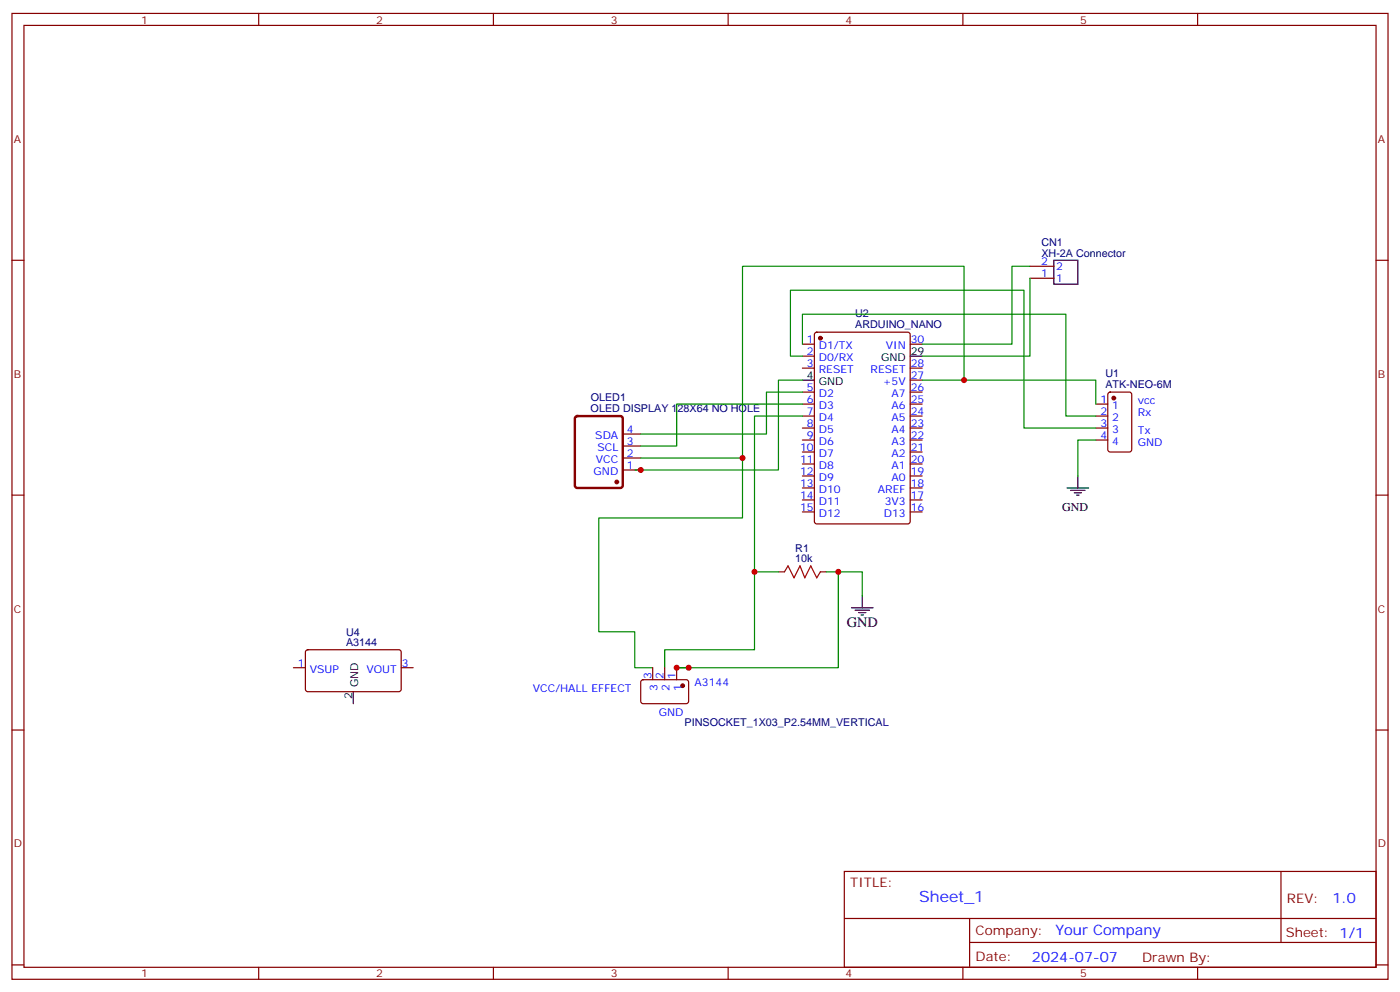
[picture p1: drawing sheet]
<svg xmlns="http://www.w3.org/2000/svg" width="412mm" height="292mm" viewBox="0 0 412 292" stroke-linecap="round" stroke-linejoin="round" font-family="sans-serif">
<g fill="none" stroke="#870000" stroke-width=".35">
<path d="M3.5 4h405.4v284.3h-405.4zM7.1 7.5h398.2v277.3h-398.2zM76.2 4v3.5M145.3 4v3.5M214.5 4v3.5M283.6 4v3.5M352.8 4v3.5M3.5 76.6h3.6M303.4 78.4h7M405.3 76.6h3.6M240.1 98l.5-.2h26.8l.7 .4v55.3l-.5 .7h-27l-.7-.4v-55.3zM303.4 81.9h7"/>
<path d="M236.4 119h3.5M236.4 101.3h3.5M236.4 104.8h3.5M236.4 108.4h3.5M236.4 115.4h3.5M268.1 119h3.5M268.1 101.3h3.5M268.1 108.4h3.5M268.1 115.4h3.5M268.1 111.9h3.5M322.8 119h3.5M326.6 115.6l.4-.2h5.7l.6 .5 .1 16.5-.5 .6-5.9 .1-.6-.5-.1-16.5z"/>
<path d="M236.4 122.5h3.5M236.4 126h3.5M236.4 129.5h3.5M236.4 133.1h3.5M236.4 136.6h3.5M268.1 122.5h3.5M268.1 126h3.5M268.1 129.5h3.5M268.1 133.1h3.5M268.1 136.6h3.5M322.8 122.5h3.5M322.8 126h3.5"/>
<path d="M322.8 129.5h3.5M3.5 145.8h3.6M236.4 140.1h3.5M236.4 143.7h3.5M236.4 147.2h3.5M236.4 150.7h3.5M268.1 140.1h3.5M268.1 143.7h3.5M268.1 147.2h3.5M268.1 150.7h3.5M405.3 145.8h3.6M229.3 168.3h1.8"/>
<path d="M241.7 168.3h1.7M86.4 196.6h3.6M90.2 191.5l.5-.2h27l.5 .7-.1 11.2-.6 .4h-27.1l-.4-.7v-10.9zM118.2 196.6h3.5M192.3 196.6v3.5M195.8 196.6v3.5M199.3 196.6v3.5M3.5 214.9h3.6M189 200.3l.4-.2 13 .1 .4 .6v5.9l-.7 .5-12.9-.1-.5-.7v-5.6zM405.3 214.9h3.6M248.7 256.5h156.6v28.3h-156.6zM377.3 256.6v20.8"/>
<path d="M248.7 270.4h156.5M285.6 277.4h119.6M285.6 270.4v14.1M3.5 284.1h3.6M76.2 284.8v3.5M145.3 284.8v3.5M214.5 284.8v3.5M283.6 284.8v3.5M352.8 284.8v3.5M405.3 284.1h3.6"/>
</g>
<g fill="#870000" stroke="#870000" stroke-width=".35">
<circle cx="328.1" cy="117.2" r=".53"/>
<circle cx="241.7" cy="99.6" r=".53"/>
<circle cx="181.7" cy="141.9" r=".53"/>
<circle cx="201.1" cy="201.9" r=".53"/>
</g>
<g fill="none" stroke="#000" stroke-width=".35">
<path d="M310.4 76.6h7.1v7.1h-7.1zM236.4 111.9h3.5M268.1 104.8h3.5M314.3 143.7h6.4M315.4 144.4h4.2M316.4 145.1h2.2M317.1 145.8h.8M317.5 140.1v3.6M250.8 178.9h6.4M251.9 179.6h4.2M254 175.4v3.5M252.9 180.3h2.2"/>
<path d="M253.6 181h.8M104.1 203.6v3.6"/>
</g>
<g fill="none" stroke="#008700" stroke-width=".35">
<path d="M303.4 78.4h-5.3v22.9h-26.5M303.4 81.9v22.9h-31.8M236.4 101.3v-8.8h77.6v30h8.8M236.4 104.8h-3.6v-19.4h68.8v40.6h21.2M236.4 111.9h-7.1v26.5h-42.3M236.4 115.4h-10.6v12.4h-37.1M236.4 119h-37.1v12.3h-10.6M271.6 111.9h51.2v7.1M284 111.9v-33.5h-65.3v56.4h-30M218.7 134.8v17.7h-42.3v33.5h10.6v10.6h5.3M236.4 122.5h-14.2v68.8h-26.4v5.3M322.8 129.5h-5.3v10.6"/>
<path d="M222.2 168.3h7.1M243.4 168.3h10.6v7.1M246.9 168.3v28.3h-47.6h3.5"/>
</g>
<path d="M169.6 122.7l.4-.2h12.7l.7 .4v20l-.4 .7-13 .1-.6-.5-.1-20z" fill="none" stroke="#800000" stroke-width=".71"/>
<path d="M183.4 138.4h5.3M183.4 134.8h5.3M183.4 131.3h5.3M183.4 127.8h5.3" fill="none" stroke="#800000" stroke-width=".35"/>
<path d="M231.1 168.3l1-1.7 1.8 3.5 1.8-3.5 1.4 3.5 1.7-3.5 1.8 3.5 1.1-1.8" fill="none" stroke="#a10000" stroke-width=".35"/>
<g fill="#c00">
<circle cx="188.7" cy="138.4" r=".88"/>
<circle cx="284" cy="111.9" r=".88"/>
<circle cx="222.3" cy="168.3" r=".88"/>
<circle cx="218.7" cy="134.8" r=".88"/>
<circle cx="246.9" cy="168.3" r=".88"/>
<circle cx="199.3" cy="196.6" r=".88"/>
<circle cx="202.8" cy="196.6" r=".88"/>
</g>
<text font-size="4.6" fill="#00f" x="270.8" y="265.6">Sheet_1</text>
<text font-size="4.2" x="249.4" y="184.6">GND</text>
<g font-size="4.2" fill="#00f">
<text x="392.5" y="265.8">1.0</text>
<text x="310.9" y="275.4">Your Company</text>
<text x="304" y="283.2">2024-07-07</text>
</g>
<g font-size="3.9" fill="#800">
<text x="250.5" y="261.1">TITLE:</text>
<text x="379.1" y="265.8">REV:</text>
<text x="287.4" y="275.3">Company:</text>
<text x="378.7" y="275.9">Sheet: 1/1</text>
<text x="287.4" y="283">Date:</text>
<text x="336.4" y="283.1">Drawn By:</text>
</g>
<text font-size="3.5" x="312.9" y="150.4">GND</text>
<g font-size="3.2" fill="#800">
<text x="41.6" y="6.9">1</text>
<text x="110.8" y="6.9">2</text>
<text x="179.9" y="6.9">3</text>
<text x="249.1" y="6.9">4</text>
<text x="318.2" y="6.9">5</text>
<text x="4.1" y="42.1">A</text>
<text x="405.9" y="42.1">A</text>
<text x="4.1" y="111.2">B</text>
<text x="405.9" y="111.2">B</text>
<text x="4.1" y="180.3">C</text>
<text x="405.9" y="180.3">C</text>
<text x="4.1" y="249.5">D</text>
<text x="405.9" y="249.5">D</text>
<text x="41.6" y="287.8">1</text>
<text x="110.8" y="287.8">2</text>
<text x="179.9" y="287.8">3</text>
<text x="249.1" y="287.8">4</text>
<text x="318.2" y="287.8">5</text>
</g>
<g font-size="3.2" fill="#000080">
<text x="306.8" y="75.6">XH-2A Connector</text>
<text x="306.8" y="72.4">CN1</text>
<text x="251.9" y="93.4">U2</text>
<text x="251.9" y="96.5">ARDUINO_NANO</text>
<text x="325.6" y="111">U1</text>
<text x="174" y="118.1">OLED1</text>
<text x="325.6" y="114.2">ATK-NEO-6M</text>
<text x="174" y="121.4">OLED DISPLAY 128X64 NO HOLE</text>
<text x="234.3" y="165.5">10k</text>
<text x="234.3" y="162.4">R1</text>
<text x="101.9" y="190.2">A3144</text>
<text x="101.9" y="187.1">U4</text>
<text x="201.6" y="213.6">PINSOCKET_1X03_P2.54MM_VERTICAL</text>
</g>
<g font-size="3.2" fill="#00f">
<text x="306.7" y="81.6">1</text>
<text x="306.7" y="78">2</text>
<text x="311.1" y="83">1</text>
<text x="311.1" y="79.4">2</text>
<text x="237.7" y="101">1</text>
<text x="268.3" y="101">30</text>
<text x="237.7" y="104.5">2</text>
<text x="241.2" y="102.7">D1/TX</text>
<text x="241.2" y="106.3">D0/RX</text>
<text x="260.9" y="102.7">VIN</text>
<text x="237.7" y="108">3</text>
<text x="241.2" y="109.8">RESET</text>
<text x="256.5" y="109.8">RESET</text>
<text x="260" y="113.3">+5V</text>
<text x="268.3" y="111.5">27</text>
<text x="268.3" y="108">28</text>
<text x="237.7" y="115.1">5</text>
<text x="237.7" y="118.6">6</text>
<text x="241.2" y="116.8">D2</text>
<text x="262.6" y="116.8">A7</text>
<text x="268.3" y="118.6">25</text>
<text x="268.3" y="115.1">26</text>
<text x="324.1" y="118.6">1</text>
<text x="335.1" y="119">vcc</text>
<text x="237.7" y="122.1">7</text>
<text x="237.7" y="125.7">8</text>
<text x="241.2" y="120.4">D3</text>
<text x="241.2" y="123.9">D4</text>
<text x="262.6" y="123.9">A5</text>
<text x="262.6" y="120.4">A6</text>
<text x="268.3" y="125.7">23</text>
<text x="268.3" y="122.1">24</text>
<text x="324.1" y="122.1">2</text>
<text x="324.1" y="125.7">3</text>
<text x="327.6" y="120.4">1</text>
<text x="327.6" y="123.9">2</text>
<text x="335.1" y="122.5">Rx</text>
<text x="175.4" y="129.2">SDA</text>
<text x="184.7" y="131">3</text>
<text x="184.7" y="127.4">4</text>
<text x="237.7" y="129.2">9</text>
<text x="241.2" y="127.4">D5</text>
<text x="241.2" y="131">D6</text>
<text x="262.6" y="131">A3</text>
<text x="262.6" y="127.4">A4</text>
<text x="268.3" y="129.2">22</text>
<text x="324.1" y="129.2">4</text>
<text x="327.6" y="127.4">3</text>
<text x="327.6" y="131">4</text>
<text x="335.1" y="127.8">Tx</text>
<text x="335.1" y="131.3">GND</text>
<text x="175.5" y="136.2">VCC</text>
<text x="176" y="132.7">SCL</text>
<text x="184.7" y="134.5">2</text>
<text x="235.7" y="132.7">10</text>
<text x="235.7" y="136.2">11</text>
<text x="241.2" y="134.5">D7</text>
<text x="262.6" y="134.5">A2</text>
<text x="268.3" y="136.2">20</text>
<text x="268.3" y="132.7">21</text>
<text x="174.9" y="139.8">GND</text>
<text x="184.7" y="138">1</text>
<text x="235.7" y="139.8">12</text>
<text x="235.7" y="143.3">13</text>
<text x="241.2" y="138">D8</text>
<text x="241.2" y="141.5">D9</text>
<text x="262.6" y="141.5">A0</text>
<text x="262.6" y="138">A1</text>
<text x="268.3" y="143.3">18</text>
<text x="268.3" y="139.8">19</text>
<text x="235.7" y="146.8">14</text>
<text x="241.2" y="145.1">D10</text>
<text x="241.2" y="148.6">D11</text>
<text x="258.6" y="145.1">AREF</text>
<text x="260.6" y="148.6">3V3</text>
<text x="268.3" y="146.8">17</text>
<text x="235.7" y="150.4">15</text>
<text x="241.2" y="152.1">D12</text>
<text x="260.3" y="152.1">D13</text>
<text x="268.3" y="150.4">16</text>
<text x="87.8" y="196.2">1</text>
<text x="91.3" y="198">VSUP</text>
<text x="107.9" y="198">VOUT</text>
<text x="118.4" y="196.2">3</text>
<text x="157" y="203.6">VCC/HALL EFFECT</text>
<text x="191.9" y="199.9" transform="rotate(-90 191.9 199.9)">3</text>
<text x="193.7" y="203.4" transform="rotate(-90 193.7 203.4)">3</text>
<text x="195.4" y="199.9" transform="rotate(-90 195.4 199.9)">2</text>
<text x="197.2" y="203.4" transform="rotate(-90 197.2 203.4)">2</text>
<text x="199" y="199.9" transform="rotate(-90 199 199.9)">1</text>
<text x="200.7" y="203.4" transform="rotate(-90 200.7 203.4)">1</text>
<text x="204.6" y="201.9">A3144</text>
<text x="194" y="210.7">GND</text>
</g>
<g font-size="3.2">
<text x="259.5" y="106.3">GND</text>
<text x="268.3" y="104.5">29</text>
<text x="237.7" y="111.5">4</text>
<text x="241.2" y="113.3">GND</text>
<text x="105.5" y="202.3" transform="rotate(-90 105.5 202.3)">GND</text>
<text x="103.7" y="205.8" transform="rotate(-90 103.7 205.8)">2</text>
</g>
</svg>
